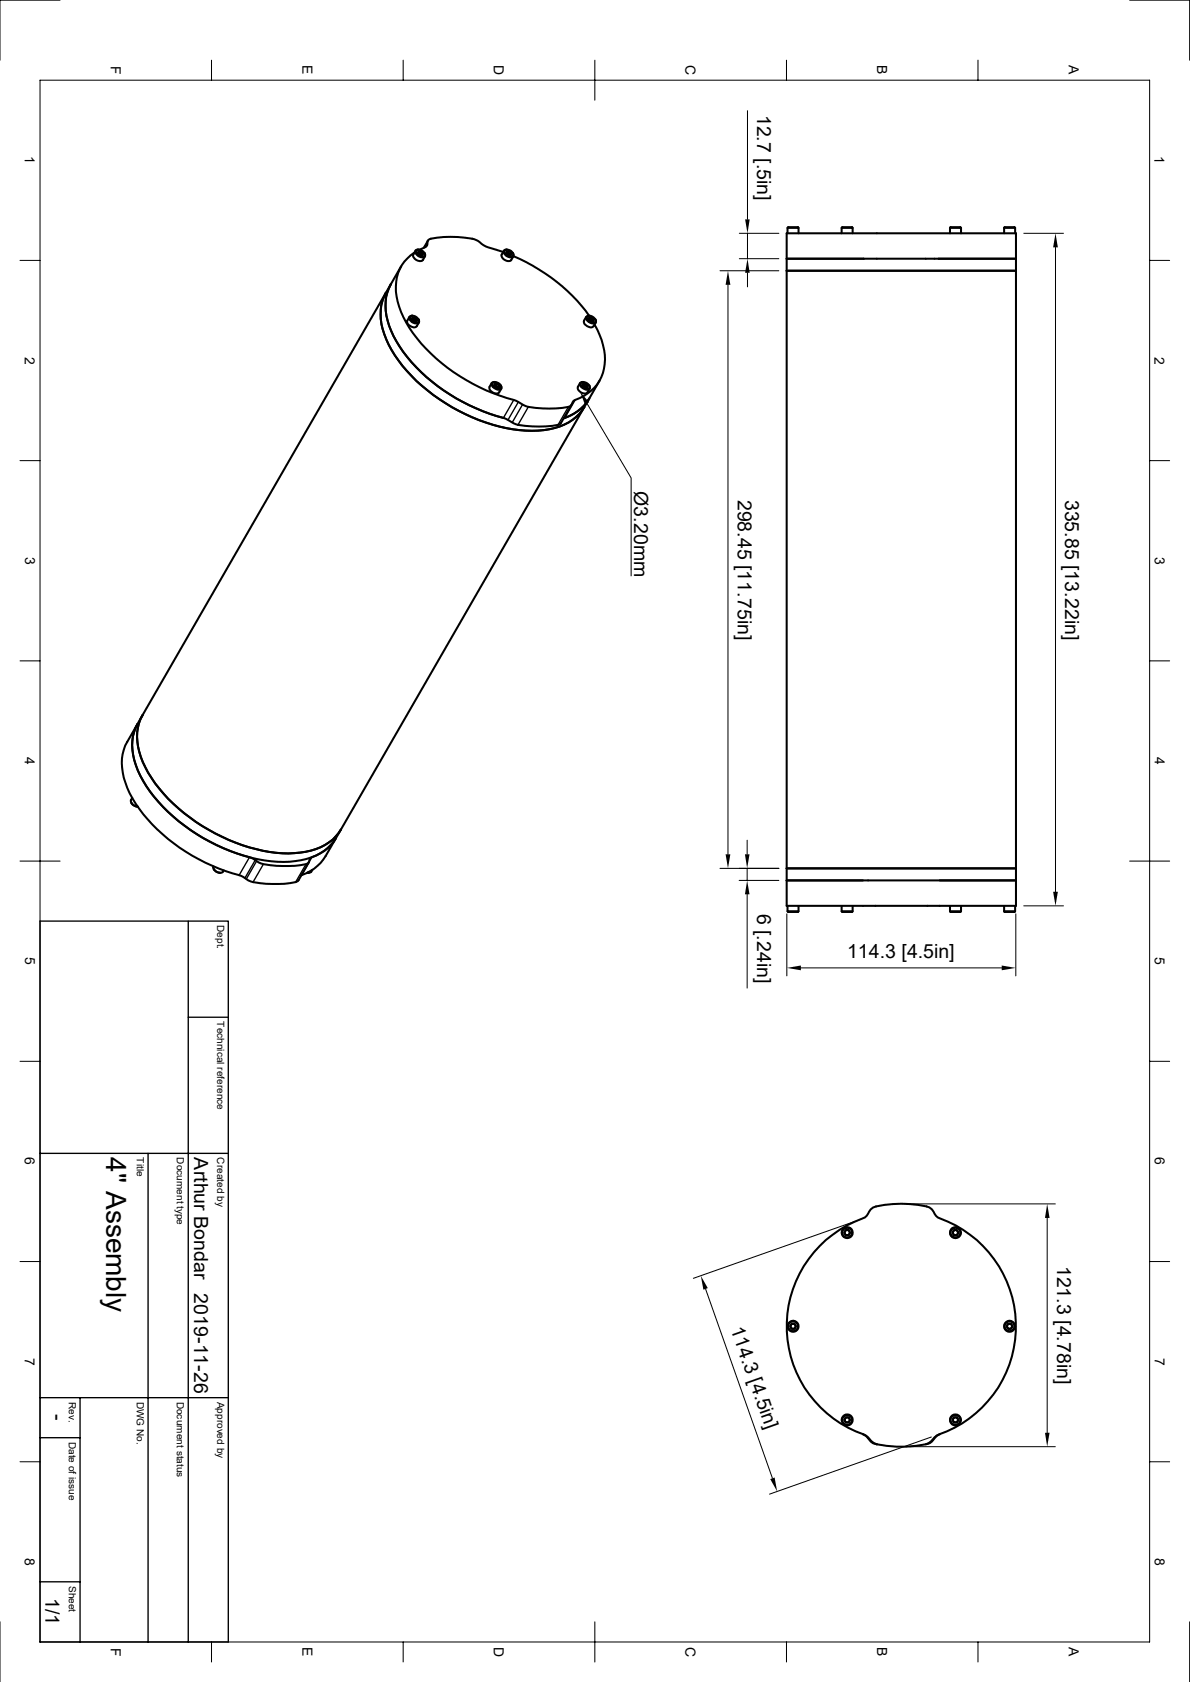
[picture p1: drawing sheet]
<svg xmlns="http://www.w3.org/2000/svg" width="297mm" height="420mm" viewBox="0 0 297 420" stroke-linecap="round" stroke-linejoin="round" font-family="sans-serif">
<g fill="none" stroke="#000" stroke-width=".51">
<path d="M196.3 58.3h57.3v158.5h-57.3h57.3v9.4h-57.3zM196.6 56.9h2.7l-.1-.2h-2.5l-.1 .2v1.4M199.3 56.9v1.4M210.1 56.9h2.7l-.1-.2h-2.5l-.1 .2v1.4M212.8 56.9v1.4M237.1 56.9h2.8l-.2-.2h-2.5l-.1 1.6M239.9 56.9v1.4M250.6 56.9h2.8l-.2-.2h-2.5l-.1 1.6M253.4 56.9v1.4M96.3 73.1l-60.7 105.5M96.3 73.1a13.1 13.1 0 0 0 .1 11.7 39 39 0 0 0 16.4 16.9 38.9 38.9 0 0 0 22.9 5.7 12.7 12.7 0 0 0 10.1-5.8M97.5 71l-1.2 2.1"/>
<path d="M97.5 71a13 13 0 0 0 .1 11.6 39.2 39.2 0 0 0 17.9 17.8l5.1 2.3 3.4 1.2a16 16 0 0 1 4.8 2.1 25.1 25.1 0 0 0 11.1-.2l2.7-4.7M100.1 66.5l-2.6 4.5M102.2 79.1l-.6 1a1.59 1.59 0 0 0 2.4 1.3l.6-.9M102.4 79a1.49 1.49 0 0 1 2.1 1.2 1.38 1.38 0 0 1-2.2-.7zM103 78.8l-.5 .1a.83 .83 0 0 0-.3 .8 .83 .83 0 0 0 .6 .7l.7 .3a.7 .7 0 0 0 1.1-.6l-.2-.4M103.4 63.1a10.6 10.6 0 0 0-4.2 12.1 30.7 30.7 0 0 0 11 15.5 49.4 49.4 0 0 0 18.6 9.4l1.6 .9a6.1 6.1 0 0 0 3.3 .9l1.7 .1a14.5 14.5 0 0 0 7.1-.7l.2-.3a2.13 2.13 0 0 1 2-1.6 10.6 10.6 0 0 0 5.8-13.3 20.5 20.5 0 0 0-2.1-5.1M103.5 79.2l-.3 .5h-.4l.7 .2 .2 .3M103.7 62.6l-.5 .9a1.57 1.57 0 0 0 2.3 1.4l.6-.9M104 62.5a1.39 1.39 0 0 1 2 1.4 1.54 1.54 0 0 1-2.2-1.2zM104.1 79.7l-.1 .5h-.6l-.6-.5 .1-.5h.6l.6 .5-.3 .5-.6-.5M104.4 62.3h-.1a.59 .59 0 0 0-.6 .3 .59 .59 0 0 0 .1 .7l.5 .6 .8 .3a.7 .7 0 0 0 1-.6l-.1-.4M104.7 62.4l1.3-.6a1.32 1.32 0 0 0 .7-1.6l.5-.5a24.9 24.9 0 0 1 11.7 .2l1.3 1a8.1 8.1 0 0 0 3.5 1.4l1.9 .6"/>
<path d="M104.7 63.2l.6 .4 .2-.4-.5-.5h-.6v.5l.5 .4h.6v-.4M105 62.7l-.3 .5h-.3l.4 .1 .4 .3M106.8 60.1l-1 1.7M125.8 62.6l-.6 .9a1.59 1.59 0 0 0 2.4 1.4l.5-.9a44.6 44.6 0 0 1 18.9 14.8M126 62.5a1.49 1.49 0 0 1 2.1 1.2 1.37 1.37 0 0 1-2.2-.8zM126.5 62.3l-.4 .1a.87 .87 0 0 0-.4 .8 .87 .87 0 0 0 .7 .7l.7 .3a.7 .7 0 0 0 1.1-.6l-.2-.4M126.8 63.2l.6 .4 .2-.4-.6-.5h-.6v.5l.6 .4h.6v-.4M127 62.7l-.2 .5h-.4h.3l.6 .4M146.3 79.1l-.5 1a1.61 1.61 0 0 0 2.4 1.3l.5-.9M146.6 79a1.54 1.54 0 0 1 2.1 1.2 1.33 1.33 0 0 1-1.5 .1 1.33 1.33 0 0 1-.6-1.3zM147 79.7h.1M147 79.7l.8 .5"/>
<path d="M147.1 78.8h-.2a.67 .67 0 0 0-.7 .5 .67 .67 0 0 0 .4 .8l1.1 .6a.72 .72 0 0 0 1.1-.6l-.3-.4M147.6 79.2l-.2 .5h-.4M148.2 79.7l-.1 .5h-.6l-.5-.5v-.5h.6l.6 .5-.3 .5-.5-.5M196.3 67.6h57.3M196.3 64.6h57.3M122.7 95.6l-.5 1a1.57 1.57 0 0 0 2.4 1.4l.5-1M123 95.5a1.54 1.54 0 0 1 2.1 1.2 1.33 1.33 0 0 1-2.2-.7zM123.4 96.2h.1M123.4 96.2l.8 .5M123.5 95.4h-.1a.66 .66 0 0 0-.8 .5 .66 .66 0 0 0 .4 .7l.7 .5a.76 .76 0 0 0 1 .2 .76 .76 0 0 0 .4-.9l-.1-.2M123.8 96.2l.5 .5 .3-.5-.6-.4h-.6v.4l.6 .5h.5l.1-.5M124 95.8l-.2 .4h-.4"/>
<path d="M144.8 95.6l-.6 1a1.57 1.57 0 0 0 2.4 1.4l.6-1M145.1 95.5a1.52 1.52 0 0 1 2.1 1.2 1.32 1.32 0 0 1-2.2-.5zM145.5 95.4h-.1a.66 .66 0 0 0-.7 .5 .66 .66 0 0 0 .4 .7l.7 .5a.76 .76 0 0 0 1 .2 .76 .76 0 0 0 .3-.9v-.2M145.8 96.2l.6 .5 .2-.5-.5-.4h-.6v.4l.5 .5h.6v-.5M146.1 95.8l-.3 .4h-.3l.8 .5M147.1 99.5a11.7 11.7 0 0 1-6.4 5M147.1 99.5l-1.3 2.1M149.6 95l-2.5 4.5M145.8 101.6l-60.7 105.5a12.9 12.9 0 0 1-10.2 5.8 36.8 36.8 0 0 1-21.2-4.8 40.7 40.7 0 0 1-17.4-16.5 13.8 13.8 0 0 1-.7-13M35.6 178.6a12.9 12.9 0 0 0 0 11.7 38.2 38.2 0 0 0 16.5 16.9 39.7 39.7 0 0 0 21.4 5.8 14 14 0 0 0 11-5l.6-.9-1.2 2.2M35.6 178.6l-1.3 2.2M33 199.2l-.3 .6a1.6 1.6 0 0 0 1.7 1.6l-1.1-.3-.5-.7"/>
<path d="M34.3 180.8a12.8 12.8 0 0 0 .1 11.6 39.6 39.6 0 0 0 18.1 17.8 37.6 37.6 0 0 0 21.2 4.8 12.9 12.9 0 0 0 10.2-5.7M34.3 180.8a12.8 12.8 0 0 0 .1 11.5 39.2 39.2 0 0 0 17.8 17.8l5 2.3 3.4 1.2a8.1 8.1 0 0 1 4 1.7 24.7 24.7 0 0 0 12.2 .3l.2-.3 .6-1.1a11.5 11.5 0 0 0 6.3-4.9M34.3 180.8l-2.6 4.5a12.8 12.8 0 0 0 .1 11.5 39.2 39.2 0 0 0 17.8 17.7l5 2.4 3.4 1.2a8.1 8.1 0 0 1 4 1.7 24.3 24.3 0 0 0 11.8 .5l.7-.5 2.6-4.5M53.3 216.3a1.59 1.59 0 0 0 2.3 1.4l.2-.4M53.3 217l.5 .6 1.2 .3M76.7 217.9h.4M78 217.2l-.5 .6-.7 .1M83.9 209.3a20 20 0 0 1-4.7 6.9 12.9 12.9 0 0 1-4 2.4M215.4 219.8h-19.1h57.3h-19.1M196.6 226.2v1.3M199.3 226.2l-.1 1.5h-2.5l-.1-.2h2.7M210.1 226.2v1.3"/>
<path d="M212.8 226.2l-.1 1.5h-2.5l-.1-.2h2.7M237.1 226.2v1.3M239.9 226.2v1.3l-.2 .2h-2.5l-.1-.2h2.8M250.6 226.2v1.3M253.4 226.2v1.3l-.2 .2h-2.5l-.1-.2h2.8M204.6 311.1a29.7 29.7 0 0 1 11.3-7.1l.8-.9a2.73 2.73 0 0 1 2-1.9 28.2 28.2 0 0 1 13.3 .3l1 1.1a2.59 2.59 0 0 0 1.7 1.6 28.7 28.7 0 0 1 18.9 27.5 28.7 28.7 0 0 1-19.8 26.8l-.5 .4a4.7 4.7 0 0 1-4.7 2.1 26.6 26.6 0 0 1-10.5-.7l-.6-.5a5.7 5.7 0 0 0-3.9-2.4 28.6 28.6 0 0 1-9-46.3zM211.1 307.1h.7l.4 .7-.4 .6h-.7l-.4-.6zM238.1 307.1h.7l.4 .7-.4 .6h-.7l-.4-.6zM197.6 330.5h.7l.4 .7-.4 .6h-.7l-.4-.6zM251.6 330.5h.7l.4 .7-.4 .6h-.7l-.4-.6zM211.1 353.9h.7l.4 .6-.4 .7h-.7l-.4-.7zM215.4 358.1l.7 .4 .6 .6a2.91 2.91 0 0 0 2.2 1.5"/>
<path d="M234.5 358.1l-.7 .4-.5 .6a2.91 2.91 0 0 1-2.2 1.5M238.1 353.9h.7l.4 .6-.4 .7h-.7l-.4-.7z"/>
<circle cx="211.5" cy="307.8" r="1.37"/>
<circle cx="211.5" cy="307.8" r=".64"/>
<circle cx="211.5" cy="307.8" r="1.23"/>
<circle cx="238.5" cy="307.8" r="1.37"/>
<circle cx="238.5" cy="307.8" r=".64"/>
<circle cx="238.5" cy="307.8" r="1.22"/>
<circle cx="197.9" cy="331.2" r="1.24"/>
<circle cx="198" cy="331.2" r=".63"/>
<circle cx="198" cy="331.2" r="1.37"/>
<circle cx="252" cy="331.2" r=".63"/>
<circle cx="252" cy="331.2" r="1.23"/>
<circle cx="252" cy="331.2" r="1.37"/>
<circle cx="211.5" cy="354.5" r=".64"/>
<circle cx="211.5" cy="354.5" r="1.23"/>
<circle cx="211.5" cy="354.6" r="1.38"/>
<circle cx="238.5" cy="354.5" r=".64"/>
<circle cx="238.5" cy="354.6" r="1.38"/>
<circle cx="238.5" cy="354.6" r="1.22"/>
</g>
<g fill="none" stroke="#000" stroke-width=".34">
<path d="M106.7 60.9l-.5 .8M106.7 60.5l-.7 1.3M128.2 99.9l-2.6 4.5M143.6 99.9l-2.6 4.5M129.4 100.4l-2.6 4.5M130.4 101l-2.6 4.5M131.9 101.6l-2.6 4.5M141.9 101.6l-2.6 4.5M62.3 214l-2.6 4.5M63.7 214.8l-2.6 4.4M64.1 215l-2.6 4.5M65.7 215.8l-2.5 4.5"/>
<path d="M76.4 215.8l-2.6 4.5M77.9 214l-2.6 4.5M10 230h47v180h-47zM47 230v180M47 254h10M10 288h47M37 288v122M10 359h10M10 349h47M20 349v61M10 395h10"/>
</g>
<g fill="none" stroke="#000" stroke-width=".25">
<path d="M15 0h-15v15M52.8 15v5M100.6 15v5M148.5 15v10M196.3 15v5M244.1 15v5M281.9 0h15v15M10 20h276.9v390h-276.9zM186.6 27.6v27.2M184.5 58.3h9.9M186.6 58.3v6.3M255.5 58.3h9.9"/>
<path d="M5 65h5M179.7 67.6h14.7M181.7 71.1v142.2M184.5 64.6h9.9M186.6 68.1v3.5M263.4 61.8v160.9M286.9 65h5M5 115h5M146.5 100.8l11 18.5v24.5M286.9 115h5M5 165h5M286.9 165h5"/>
<path d="M5 215h10M179.7 216.8h14.7M184.5 219.8h9.9M186.5 209.8v3.5M186.5 216.8v3M281.9 215h10M186.5 223.3v23.4M196.4 228.2v15.5M253.5 228.2v15.5M255.5 226.2h9.9M199.9 241.7h50.1M5 265h5"/>
<path d="M286.9 265h5M5 315h5M213.4 305l-40.3 14.2M226.9 300.6h36.5M261.4 304.1v53.7M286.9 315h5M176.1 321.9l16.7 47.2M232.5 358.8l-40.4 14.3M5 365h5M226.9 361.2h36.5M286.9 365h5M0 405v14.9"/>
<path d="M52.8 410v5M100.6 410v5M148.5 405v10M196.3 410v5M244.1 410v5M296.9 405v14.9"/>
</g>
<g fill="#000">
<path d="M186 54.8h1.1l-.5 3.5zM181.7 67.6l.6 3.5h-1.2zM186.6 64.6l.5 3.5h-1.1zM263.4 58.3l.6 3.5h-1.2zM144.7 97.7l2.3 2.8-1 .5zM181.1 213.3h1.2l-.6 3.5zM185.9 213.3h1.2l-.6 3.5zM186.5 219.8l.6 3.5h-1.2zM262.8 222.7h1.2l-.6 3.5zM196.4 241.7l3.5-.6v1.2zM250 241.1l3.5 .6-3.5 .6zM261.4 300.6l.6 3.5h-1.2z"/>
<path d="M174.9 318.6l1.8 3-1.1 .4zM260.8 357.8h1.2l-.6 3.4zM192.2 369.3l1.1-.4 .7 3.5z"/>
</g>
<text font-size="7" x="26.5" y="289" transform="rotate(90 26.5 289)">4&quot; Assembly</text>
<g font-size="4.9">
<text x="189" y="28.6" transform="rotate(90 189 28.6)">12.7 [.5in]</text>
<text x="158.2" y="122.6" transform="rotate(90 158.2 122.6)">Ø3.20mm</text>
<text x="184.2" y="124.8" transform="rotate(90 184.2 124.8)">298.45 [11.75in]</text>
<text x="265.9" y="124.8" transform="rotate(90 265.9 124.8)">335.85 [13.22in]</text>
<text x="189" y="228.1" transform="rotate(90 189 228.1)">6 [.24in]</text>
<text x="211.4" y="239.2">114.3 [4.5in]</text>
<text x="48.5" y="289" transform="rotate(90 48.5 289)">Arthur Bondar</text>
<text x="263.9" y="316" transform="rotate(90 263.9 316)">121.3 [4.78in]</text>
<text x="48.5" y="323" transform="rotate(90 48.5 323)">2019-11-26</text>
<text x="182.3" y="331.9" transform="rotate(70 182.3 331.9)">114.3 [4.5in]</text>
<text x="12.9" y="353.2" transform="rotate(90 12.9 353.2)">-</text>
<text x="11.3" y="399.1" transform="rotate(90 11.3 399.1)">1/1</text>
</g>
<g font-size="3.5">
<text x="27.6" y="16.5" transform="rotate(90 27.6 16.5)">F</text>
<text x="75.5" y="16.3" transform="rotate(90 75.5 16.3)">E</text>
<text x="123.3" y="16.3" transform="rotate(90 123.3 16.3)">D</text>
<text x="171.1" y="16.3" transform="rotate(90 171.1 16.3)">C</text>
<text x="218.9" y="16.3" transform="rotate(90 218.9 16.3)">B</text>
<text x="266.8" y="16.3" transform="rotate(90 266.8 16.3)">A</text>
<text x="6.2" y="39" transform="rotate(90 6.2 39)">1</text>
<text x="288.2" y="39" transform="rotate(90 288.2 39)">1</text>
<text x="6.2" y="89" transform="rotate(90 6.2 89)">2</text>
<text x="288.2" y="89" transform="rotate(90 288.2 89)">2</text>
<text x="6.3" y="139" transform="rotate(90 6.3 139)">3</text>
<text x="288.2" y="139" transform="rotate(90 288.2 139)">3</text>
<text x="6.2" y="189" transform="rotate(90 6.2 189)">4</text>
<text x="288.2" y="189" transform="rotate(90 288.2 189)">4</text>
<text x="6.3" y="239" transform="rotate(90 6.3 239)">5</text>
<text x="288.2" y="239" transform="rotate(90 288.2 239)">5</text>
<text x="6.2" y="289" transform="rotate(90 6.2 289)">6</text>
<text x="288.2" y="289" transform="rotate(90 288.2 289)">6</text>
<text x="6.2" y="339" transform="rotate(90 6.2 339)">7</text>
<text x="288.2" y="339" transform="rotate(90 288.2 339)">7</text>
<text x="6.2" y="389" transform="rotate(90 6.2 389)">8</text>
<text x="288.2" y="389" transform="rotate(90 288.2 389)">8</text>
<text x="27.6" y="411.4" transform="rotate(90 27.6 411.4)">F</text>
<text x="75.5" y="411.3" transform="rotate(90 75.5 411.3)">E</text>
<text x="123.3" y="411.2" transform="rotate(90 123.3 411.2)">D</text>
<text x="171.1" y="411.2" transform="rotate(90 171.1 411.2)">C</text>
<text x="218.9" y="411.3" transform="rotate(90 218.9 411.3)">B</text>
<text x="266.8" y="411.3" transform="rotate(90 266.8 411.3)">A</text>
</g>
<g font-size="2.5">
<text x="54.2" y="231" transform="rotate(90 54.2 231)">Dept.</text>
<text x="54.2" y="255" transform="rotate(90 54.2 255)">Technical reference</text>
<text x="34.2" y="289" transform="rotate(90 34.2 289)">Title</text>
<text x="44.2" y="289" transform="rotate(90 44.2 289)">Document type</text>
<text x="54.2" y="289" transform="rotate(90 54.2 289)">Created by</text>
<text x="17.2" y="350" transform="rotate(90 17.2 350)">Rev.</text>
<text x="34.2" y="350" transform="rotate(90 34.2 350)">DWG No.</text>
<text x="44.2" y="350" transform="rotate(90 44.2 350)">Document status</text>
<text x="54.2" y="350" transform="rotate(90 54.2 350)">Approved by</text>
<text x="17.2" y="360" transform="rotate(90 17.2 360)">Date of issue</text>
<text x="17.2" y="396" transform="rotate(90 17.2 396)">Sheet</text>
</g>
</svg>
